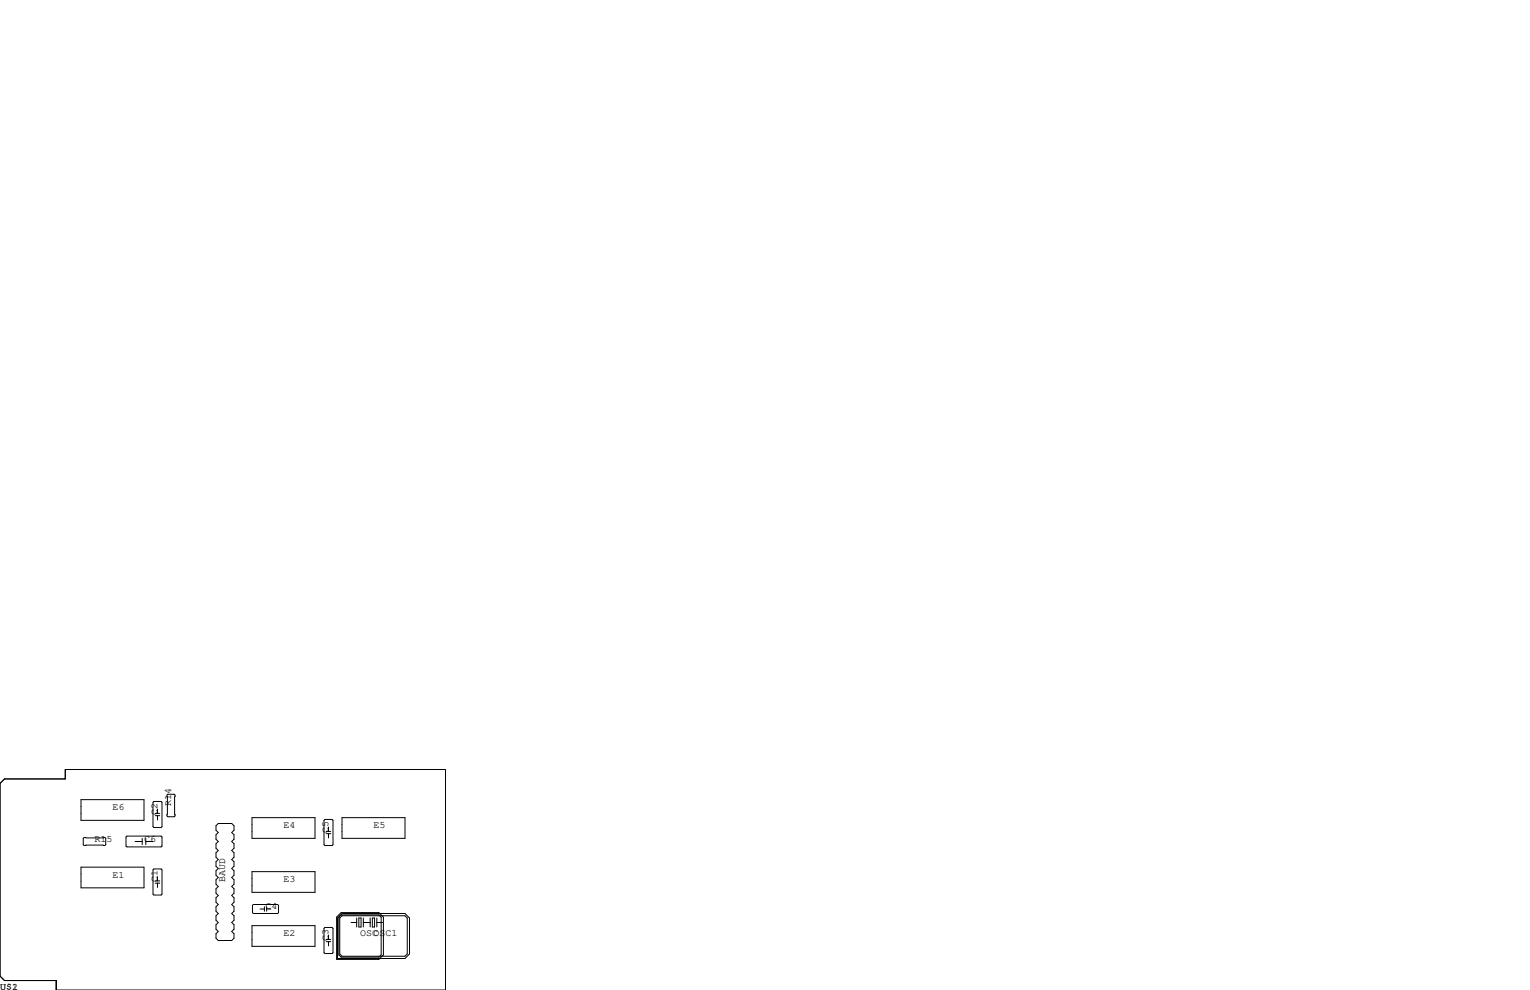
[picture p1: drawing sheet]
<svg xmlns="http://www.w3.org/2000/svg" width="432mm" height="279mm" viewBox="0 0 432 279" stroke-linecap="round" stroke-linejoin="round" font-family="sans-serif">
<g fill="none" stroke="#000" stroke-width=".28">
<path d="M0 221.1l1.3-1.3h17.1v-2.6h107.3v62.2h-109.8v-2.7h-14.6l-1.3-1.2zM22.9 225.7h17.7v5.8h-17.7zM23.7 236.3h5.9l.2 .3v1.8l-.2 .2h-5.9l-.2-.2v-1.8zM35.6 236.2l.2-.2h9.7l.2 .2v2.6l-.2 .2h-9.7l-.2-.2zM38.1 237.5h2M40.1 236.6v1.8M41.1 237.5h2.1M41.1 236.6v1.8M43.4 226.2h2.1l.2 .2v6.9l-.2 .3h-2.1l-.2-.3v-6.9zM43.8 229.6h1.3M43.8 230.2h1.3M44.5 228.3v1.3"/>
<path d="M44.5 230.2v1.2M47.1 224.4l.3-.2h1.7l.3 .2v5.9l-.3 .2h-1.7l-.3-.2zM61 233l.6-.6h3.8l.6 .6v1.3l-.6 .6 .6 .7v1.3l-.6 .6 .6 .6v1.3l-.6 .6 .6 .7v1.2l-.6 .7 .6 .6v1.3l-.6 .6 .6 .6v1.3l-.6 .6 .6 .7v1.3l-.6 .6 .6 .6v1.3l-.6 .6 .6 .7v1.2l-.6 .7 .6 .6v1.3l-.6 .6 .6 .6v1.3l-.6 .6 .6 .7v1.3l-.6 .6 .6 .6v1.3l-.6 .6h-3.8l-.6-.6v-1.3l.6-.6-.6-.6v-1.3l.6-.7-.6-.6v-1.3l.6-.6-.6-.6v-1.3l.6-.6-.6-.7v-1.2l.6-.7-.6-.6v-1.3l.6-.6-.6-.6v-1.3l.6-.7-.6-.6v-1.3l.6-.6-.6-.6v-1.3l.6-.6-.6-.7v-1.2l.6-.7-.6-.6v-1.3l.6-.6-.6-.6v-1.3l.6-.7-.6-.6zM71.1 230.8h17.8v5.8h-17.8zM91.7 231.3h2l.3 .2v6.9l-.3 .2h-2l-.3-.2v-6.9zM92.1 234.6h1.2M92.1 235.3h1.2M92.7 233.4v1.2M92.7 235.3v1.2M96.5 230.8h17.8v5.8h-17.8zM22.9 244.7h17.7v5.9h-17.7zM43.2 245.5l.2-.3h2.1l.2 .3v6.8l-.2 .3h-2.1l-.2-.3z"/>
<path d="M43.8 248.6h1.3M43.8 249.3h1.3M44.5 247.4v1.2M44.5 249.3v1.1M71.1 246h17.8v5.8h-17.8zM71.2 255.5l.3-.2h6.9l.2 .2v2.1l-.2 .2h-6.9l-.3-.2zM73.4 256.5h1.2M74.6 255.9v1.3M75.3 256.5h1.2M75.3 255.9v1.3M95 258.8l1.3-1.2h10.6l1.3 1.2v10.7l-1.3 1.3h-11.9zM95.3 259.1l1.2-1.3h17.8l1.3 1.3v10.1l-1.3 1.3h-19z"/>
<path d="M95.6 258.8l.7-.6h10.6l.7 .6v10.7l-.7 .6h-10.6l-.7-.6zM95.9 259.1l.6-.7h17.8l.6 .7v10.1l-.6 .7h-17.8l-.6-.7zM100.7 259.1v2.5M101.3 259.1h.6v2.5h-.6zM102.5 259.1v2.5M104.5 259.1v2.5M105.1 259.1h.6v2.5h-.6zM106.3 259.1v2.5M71.1 261.2h17.8v5.9h-17.8zM91.4 262l.3-.3h2l.3 .3v6.9l-.3 .2h-2l-.3-.2zM92.1 265.1h1.2M92.1 265.8h1.2"/>
<path d="M92.7 263.9v1.2M92.7 265.8v1.2M99.1 260.3h1.6M102.5 260.3h2M106.3 260.3h1.7"/>
</g>
<g font-size="2.8">
<text x="48.3" y="227.3" transform="rotate(-90 48.3 227.3)">R14</text>
<text x="31.7" y="228.6">E6</text>
<text x="44.4" y="229.9" transform="rotate(-90 44.4 229.9)">C2</text>
<text x="80" y="233.7">E4</text>
<text x="105.4" y="233.7">E5</text>
<text x="26.7" y="237.5">R15</text>
<text x="40.6" y="237.5">C6</text>
<text x="92.7" y="234.9" transform="rotate(-90 92.7 234.9)">C5</text>
<text x="31.7" y="247.6">E1</text>
<text x="44.4" y="248.9" transform="rotate(-90 44.4 248.9)">C1</text>
<text x="63.5" y="248.9" transform="rotate(-90 63.5 248.9)">BAUD</text>
<text x="80" y="248.9">E3</text>
<text x="74.9" y="256.5">C4</text>
<text x="80" y="264.2">E2</text>
<text x="92.7" y="265.4" transform="rotate(-90 92.7 265.4)">C3</text>
<text x="101.6" y="264.2">OSC</text>
<text x="105.4" y="264.2">OSC1</text>
<text x="0" y="279.4">U$1</text>
<text x="3.4" y="279.4">2</text>
</g>
</svg>
